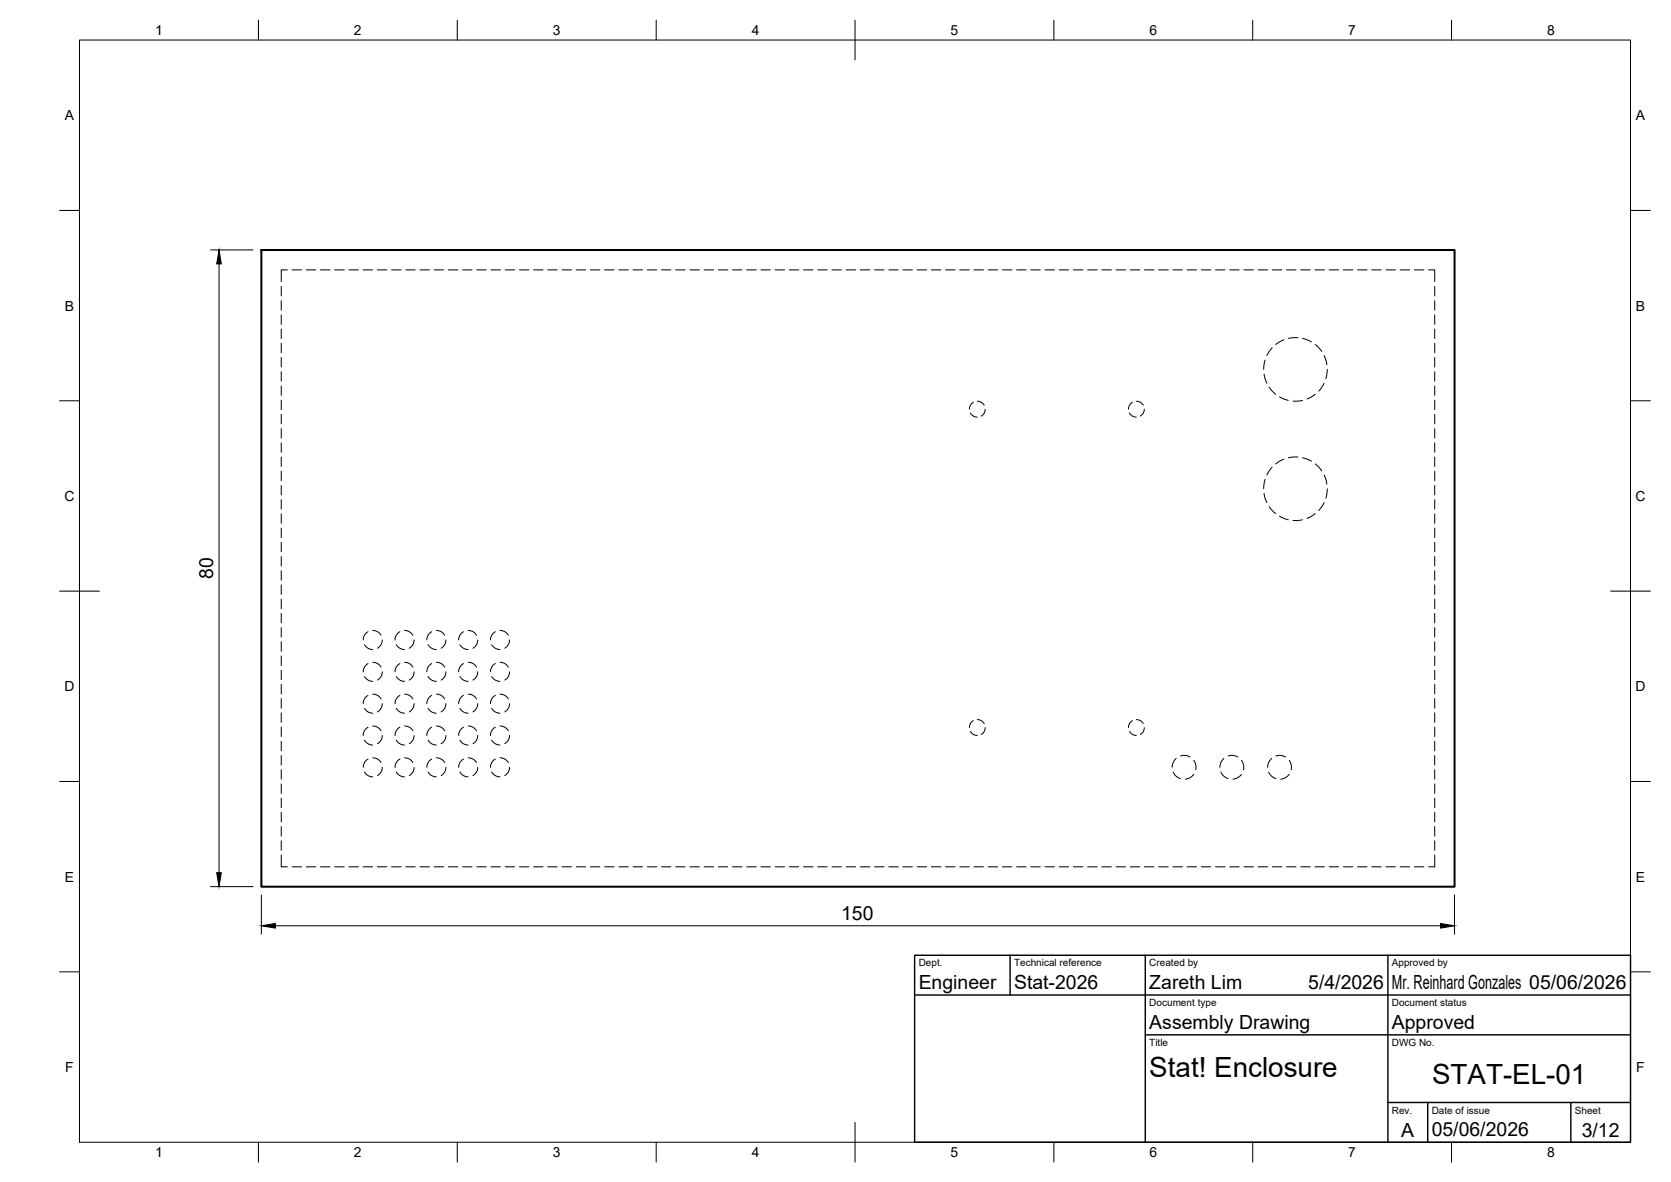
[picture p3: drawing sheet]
<svg xmlns="http://www.w3.org/2000/svg" width="420mm" height="297mm" viewBox="0 0 420 297" stroke-linecap="round" stroke-linejoin="round" font-family="sans-serif">
<!-- layer: Hidden -->
<g fill="none" stroke="#000" stroke-width=".25">
<path d="M70.7 72v2.4M70.7 75.6v2.3M70.7 79.1v2.4M72.3 67.8h-1.6v3M73.4 67.8h2.4M77 67.8h2.4M80.6 67.8h2.4M84.2 67.8h2.4M87.7 67.8h2.4M91.3 67.8h2.4M94.9 67.8h2.4M98.4 67.8h2.4"/>
<path d="M102 67.8h2.4M105.6 67.8h2.4M109.2 67.8h2.3M112.7 67.8h2.4M116.3 67.8h2.4M119.9 67.8h2.4M123.4 67.8h2.4M127 67.8h2.4M130.6 67.8h2.4M134.2 67.8h2.3M137.7 67.8h2.4M141.3 67.8h2.4"/>
<path d="M144.9 67.8h2.4M148.5 67.8h2.3M152 67.8h2.4M155.6 67.8h2.4M159.2 67.8h2.4M162.8 67.8h2.3M166.3 67.8h2.4M169.9 67.8h2.4M173.5 67.8h2.4M177 67.8h2.4M180.6 67.8h2.4M184.2 67.8h2.4"/>
<path d="M187.7 67.8h2.4M191.3 67.8h2.4M194.9 67.8h2.4M198.5 67.8h2.4M202 67.8h2.4M205.6 67.8h2.4M209.2 67.8h2.4M212.7 67.8h2.4M216.3 67.8h2.4M219.9 67.8h2.4M223.5 67.8h2.3M227 67.8h2.4"/>
<path d="M230.6 67.8h2.4M234.2 67.8h2.4M237.8 67.8h2.3M241.3 67.8h2.4M244.9 67.8h2.4M248.5 67.8h2.3M252.1 67.8h2.3M255.6 67.8h2.4M259.2 67.8h2.4M262.8 67.8h2.3M266.3 67.8h2.4M269.9 67.8h2.4"/>
<path d="M273.5 67.8h2.4M277.1 67.8h2.3M280.6 67.8h2.4M284.2 67.8h2.4M287.8 67.8h2.4M291.3 67.8h2.4M294.9 67.8h2.4M298.5 67.8h2.4M302 67.8h2.4M305.6 67.8h2.4M309.2 67.8h2.4M312.8 67.8h2.4"/>
<path d="M316.3 67.8h2.4M319.9 67.8h2.4M323.5 67.8h2.4M327.1 67.8h2.3M330.6 67.8h2.4M334.2 67.8h2.4M337.8 67.8h2.3M341.4 67.8h2.3M344.9 67.8h2.4M348.5 67.8h2.4M352.1 67.8h2.3M355.6 67.8h2.4"/>
<path d="M359.2 67.8h1.5v3M360.7 72v2.4M360.7 75.6v2.3M360.7 79.1v2.4M70.7 82.7v2.4M70.7 86.3v2.4M70.7 89.8v2.4M70.7 93.4v2.4M70.7 97v2.4M317.8 94l.7 2.3M318.1 90.5l-.4 2.3M319.1 97.3l1.6 1.8"/>
<path d="M319.9 87.4l-1.4 2M321.7 99.7l2.2 .9M322.8 85.4l-2 1.2M326.3 84.9l-2.3 .1M327.5 85l2.2 .9M330.7 99.1l-2.1 1.2M330.7 86.6l1.6 1.7M332.9 89.4l.7 2.3M332.9 96.3l-1.3 2M333.7 92.8l-.3 2.4M360.7 82.7v2.4M360.7 86.3v2.4"/>
<path d="M360.7 89.8v2.4M360.7 93.4v2.4M360.7 97v2.4M70.7 100.6v2.3M70.7 104.1v2.4M70.7 107.7v2.4M70.7 111.3v2.4M70.7 114.9v2.3M70.7 118.4v2.4M244 103.8l.9 .9 .8 .1M244.7 101.1l-.6 .7-.4 1M245.7 100.8l1 .3 .8 .7"/>
<path d="M247.7 102.8l-.2 .9-.8 .9M284 103.8l.6 .7 1.1 .3M284.7 101.1l-.6 .7-.4 1M285.7 100.8l1 .3 .8 .7M287.7 102.8l-.2 .9-.8 .9M319.9 117.4l-1.4 2M322.8 115.4l-2 1.2M326.3 114.9l-2.3 .1M327.5 100.6l-2.4 .2M327.5 115l2.2 .9M330.7 116.6l1.6 1.7M332.9 119.4l.7 2.3"/>
<path d="M360.7 100.6v2.3M360.7 104.1v2.4M360.7 107.7v2.4M360.7 111.3v2.4M360.7 114.9v2.3M360.7 118.4v2.4M70.7 122v2.4M70.7 125.6v2.3M70.7 129.1v2.4M70.7 132.7v2.4M70.7 136.3v2.4M70.7 139.9v2.3"/>
<path d="M317.8 124l.7 2.3M318.1 120.5l-.4 2.3M319.1 127.3l1.6 1.8M321.7 129.7l2.2 .9M327.5 130.6l-2.4 .2M330.7 129.1l-2.1 1.2M332.9 126.3l-1.3 2M333.7 122.8l-.3 2.4M360.7 122v2.4M360.7 125.6v2.3M360.7 129.1v2.4M360.7 132.7v2.4"/>
<path d="M360.7 136.3v2.4M360.7 139.9v2.3M70.7 143.4v2.4M70.7 147v2.4M70.7 150.6v2.4M70.7 154.1v2.4M70.7 157.7v2.4M92.5 158.8l-.8 .8-.4 1.2M93.7 158.4l1.1 .3 1 .9M100.5 158.8l-.8 .8-.4 1.2M101.7 158.4l1.1 .3 1 .9M108.5 158.8l-.8 .8-.4 1.2"/>
<path d="M109.7 158.4l1.1 .3 1 .9M116.5 158.8l-.8 .8-.4 1.2M117.7 158.4l1.1 .3 1 .9M124.5 158.8l-.8 .8-.4 1.2M125.7 158.4l1.1 .3 1 .9M360.7 143.4v2.4M360.7 147v2.4M360.7 150.6v2.4M360.7 154.1v2.4M360.7 157.7v2.4M70.7 161.3v2.4M70.7 164.9v2.3"/>
<path d="M70.7 168.4v2.4M70.7 172v2.4M70.7 175.6v2.4M70.7 179.1v2.4M91.7 162l.9 1 1.1 .2M91.7 170l.9 1 1.1 .2M91.7 178l.9 1 1.1 .2M92.5 166.8l-.8 .8-.4 1.2M92.5 174.8l-.8 .8-.4 1.2M93.7 166.4l1.1 .3 1 .9M93.7 174.4l1.1 .3 1 .9M96.1 160.8l-.3 1.3-.9 .8"/>
<path d="M96.1 168.8l-.3 1.3-.9 .8M96.1 176.8l-.3 1.3-.9 .8M99.7 162l.9 1 1.1 .2M99.7 170l.9 1 1.1 .2M99.7 178l.9 1 1.1 .2M100.5 166.8l-.8 .8-.4 1.2M100.5 174.8l-.8 .8-.4 1.2M101.7 166.4l1.1 .3 1 .9M101.7 174.4l1.1 .3 1 .9M104.1 160.8l-.3 1.3-.9 .8M104.1 168.8l-.3 1.3-.9 .8M104.1 176.8l-.3 1.3-.9 .8"/>
<path d="M107.7 162l.9 1 1.1 .2M107.7 170l.9 1 1.1 .2M107.7 178l.9 1 1.1 .2M108.5 166.8l-.8 .8-.4 1.2M108.5 174.8l-.8 .8-.4 1.2M109.7 166.4l1.1 .3 1 .9M109.7 174.4l1.1 .3 1 .9M112.1 160.8l-.3 1.3-.9 .8M112.1 168.8l-.3 1.3-.9 .8M112.1 176.8l-.3 1.3-.9 .8M115.6 162l1 1 1.1 .2M115.6 170l1 1 1.1 .2"/>
<path d="M115.6 178l1 1 1.1 .2M116.5 166.8l-.8 .8-.4 1.2M116.5 174.8l-.8 .8-.4 1.2M117.7 166.4l1.1 .3 1 .9M117.7 174.4l1.1 .3 1 .9M120.1 160.8l-.3 1.3-.9 .8M120.1 168.8l-.3 1.3-.9 .8M120.1 176.8l-.3 1.3-.9 .8M123.6 162l1.1 1 1 .2M123.6 170l1.1 1 1 .2M123.6 178l1.1 1 1 .2M124.5 166.8l-.8 .8-.4 1.2"/>
<path d="M124.5 174.8l-.8 .8-.4 1.2M125.7 166.4l1.1 .3 1 .9M125.7 174.4l1.1 .3 1 .9M128.1 160.8l-.3 1.3-.9 .8M128.1 168.8l-.3 1.3-.9 .8M128.1 176.8l-.3 1.3-.9 .8M360.7 161.3v2.4M360.7 164.9v2.3M360.7 168.4v2.4M360.7 172v2.4M360.7 175.6v2.4M360.7 179.1v2.4"/>
<path d="M70.7 182.7v2.4M70.7 186.3v2.4M70.7 189.9v2.3M70.7 193.4v2.4M70.7 197v2.4M91.7 186l.9 1 1.1 .2M91.7 194l.9 1 1.1 .2M92.5 182.8l-.8 .8-.4 1.2M92.5 190.8l-.8 .8-.4 1.2M93.7 182.4l1.1 .3 1 .9M93.7 190.4l1.1 .3 1 .9M96.1 184.8l-.3 1.3-.9 .8"/>
<path d="M96.1 192.8l-.3 1.3-.9 .8M99.7 186l.9 1 1.1 .2M99.7 194l.9 1 1.1 .2M100.5 182.8l-.8 .8-.4 1.2M100.5 190.8l-.8 .8-.4 1.2M101.7 182.4l1.1 .3 1 .9M101.7 190.4l1.1 .3 1 .9M104.1 184.8l-.3 1.3-.9 .8M104.1 192.8l-.3 1.3-.9 .8M107.7 186l.9 1 1.1 .2M107.7 194l.9 1 1.1 .2M108.5 182.8l-.8 .8-.4 1.2"/>
<path d="M108.5 190.8l-.8 .8-.4 1.2M109.7 182.4l1.1 .3 1 .9M109.7 190.4l1.1 .3 1 .9M112.1 184.8l-.3 1.3-.9 .8M112.1 192.8l-.3 1.3-.9 .8M115.6 186l1 1 1.1 .2M115.6 194l1 1 1.1 .2M116.5 182.8l-.8 .8-.4 1.2M116.5 190.8l-.8 .8-.4 1.2M117.7 182.4l1.1 .3 1 .9M117.7 190.4l1.1 .3 1 .9M120.1 184.8l-.3 1.3-.9 .8"/>
<path d="M120.1 192.8l-.3 1.3-.9 .8M123.6 186l1.1 1 1 .2M123.6 194l1.1 1 1 .2M124.5 182.8l-.8 .8-.4 1.2M124.5 190.8l-.8 .8-.4 1.2M125.7 182.4l1.1 .3 1 .9M125.7 190.4l1.1 .3 1 .9M128.1 184.8l-.3 1.3-.9 .8M128.1 192.8l-.3 1.3-.9 .8M244 183.8l.9 .8 .8 .2M244.7 181.1l-.6 .6-.4 1.1M245.7 180.8l1 .3 .8 .7"/>
<path d="M247.7 182.8l-.2 1-.8 .8M284 183.8l.6 .7 1.1 .3M284.7 181.1l-.6 .6-.4 1.1M285.7 180.8l1 .3 .8 .7M287.7 182.8l-.2 1-.8 .8M295 194l.7 1 1.1 .7M295.7 190.6l-.8 1.3-.2 .9M296.8 190l1.2-.2 1.2 .4M300.1 194.6l-.7 .7-1.4 .5M300.2 191.1l.5 1.2v1.2M307 194l.7 1 1.1 .7M307.7 190.6l-.6 .8-.4 1.4"/>
<path d="M308.8 190l1.2-.2 1.2 .4M312.1 194.6l-.7 .7-1.4 .5M312.2 191.1l.5 1.2v1.2M319 194l.7 1 1.1 .7M319.7 190.6l-.6 .8-.4 1.4M320.8 190l1.2-.2 1.2 .4M324.1 194.6l-.7 .7-1.4 .5M324.2 191.1l.5 1.2v1.2M360.7 182.7v2.4M360.7 186.3v2.4M360.7 189.9v2.3M360.7 193.4v2.4"/>
<path d="M360.7 197v2.4M70.7 214.9v2.9h1.6M70.7 200.6v2.4M70.7 204.1v2.4M70.7 207.7v2.4M70.7 211.3v2.4M73.4 217.8h2.4M77 217.8h2.4M80.6 217.8h2.4M84.2 217.8h2.4M87.7 217.8h2.4M91.3 217.8h2.4"/>
<path d="M94.9 217.8h2.4M98.4 217.8h2.4M102 217.8h2.4M105.6 217.8h2.4M109.2 217.8h2.3M112.7 217.8h2.4M116.3 217.8h2.4M119.9 217.8h2.4M123.4 217.8h2.4M127 217.8h2.4M130.6 217.8h2.4M134.2 217.8h2.3"/>
<path d="M137.7 217.8h2.4M141.3 217.8h2.4M144.9 217.8h2.4M148.5 217.8h2.3M152 217.8h2.4M155.6 217.8h2.4M159.2 217.8h2.4M162.8 217.8h2.3M166.3 217.8h2.4M169.9 217.8h2.4M173.5 217.8h2.4M177 217.8h2.4"/>
<path d="M180.6 217.8h2.4M184.2 217.8h2.4M187.7 217.8h2.4M191.3 217.8h2.4M194.9 217.8h2.4M198.5 217.8h2.4M202 217.8h2.4M205.6 217.8h2.4M209.2 217.8h2.4M212.7 217.8h2.4M216.3 217.8h2.4M219.9 217.8h2.4"/>
<path d="M223.5 217.8h2.3M227 217.8h2.4M230.6 217.8h2.4M234.2 217.8h2.4M237.8 217.8h2.3M241.3 217.8h2.4M244.9 217.8h2.4M248.5 217.8h2.3M252.1 217.8h2.3M255.6 217.8h2.4M259.2 217.8h2.4M262.8 217.8h2.3"/>
<path d="M266.3 217.8h2.4M269.9 217.8h2.4M273.5 217.8h2.4M277.1 217.8h2.3M280.6 217.8h2.4M284.2 217.8h2.4M287.8 217.8h2.4M291.3 217.8h2.4M294.9 217.8h2.4M298.5 217.8h2.4M302 217.8h2.4M305.6 217.8h2.4"/>
<path d="M309.2 217.8h2.4M312.8 217.8h2.4M316.3 217.8h2.4M319.9 217.8h2.4M323.5 217.8h2.4M327.1 217.8h2.3M330.6 217.8h2.4M334.2 217.8h2.4M337.8 217.8h2.3M341.4 217.8h2.3M344.9 217.8h2.4M348.5 217.8h2.4"/>
<path d="M352.1 217.8h2.3M355.6 217.8h2.4M360.7 214.9v2.9h-1.5M360.7 200.6v2.4M360.7 204.1v2.4M360.7 207.7v2.4M360.7 211.3v2.4"/>
</g>
<!-- layer: Visible -->
<path d="M65.7 62.8h300v160h-300z" fill="none" stroke="#000" stroke-width=".51"/>
<!-- layer: BORDER -->
<g fill="none" stroke="#000" stroke-width=".25">
<path d="M20 10.1h390v276.9h-390zM65 5.1v5M115 5.1v5M165 5.1v5M215 5.1v10M265 5.1v5M315 5.1v5M365 5.1v5M15 52.9h5M410 52.9h5M15 100.7h5M410 100.7h5"/>
<path d="M15 148.6h10M405 148.6h10M15 196.4h5M410 196.4h5M15 244.2h5M410 244.2h5M65 287v5M115 287v5M165 287v5M215 282.1v9.9M265 287v5M315 287v5"/>
<path d="M365 287v5"/>
</g>
<!-- layer: TITLEBLOCK -->
<path d="M230 240.1h180v46.9h-180zM230 250h180M254 240.1v9.9M288 240.1v46.9M349 240.1v46.9M288 260.1h122M349 277.1h61M359 277.1v9.9M395 277.1v9.9" fill="none" stroke="#000" stroke-width=".36"/>
<!-- layer: FD_Dimensions -->
<path d="M53 62.8h10.6M55.1 66.3v153M53 222.8h10.6M65.7 224.9v9.8M69.2 232.6h293M365.7 224.9v9.8" fill="none" stroke="#000" stroke-width=".25"/>
<path d="M55.1 62.8l.5 3.5h-1.1zM54.5 219.3h1.1l-.5 3.5zM65.7 232.6l3.5-.5v1.1zM362.2 232.1l3.5 .5-3.5 .6z" fill="#000" stroke="#000" stroke-width=".25"/>
<g font-size="7">
<text x="289" y="270.6">Stat! Enclosure</text>
<text x="360.1" y="272.3">STAT-EL-01</text>
</g>
<g font-size="4.9">
<text x="53.6" y="145.5" transform="rotate(-90 53.6 145.5)">80</text>
<text x="211.5" y="231.2">150</text>
<text x="231" y="248.5">Engineer</text>
<text x="255" y="248.5">Stat-2026</text>
<text x="289" y="248.5">Zareth Lim</text>
<text x="329" y="248.5">5/4/2026</text>
<text x="350" y="248.5">Mr. Reinhard Gonzales 05/06/2026</text>
<text x="289" y="258.6">Assembly Drawing</text>
<text x="350" y="258.6">Approved</text>
<text x="352.3" y="285.7">A</text>
<text x="360" y="285.5">05/06/2026</text>
<text x="397.7" y="285.7">3/12</text>
</g>
<g font-size="3.5">
<text x="39" y="8.8">1</text>
<text x="89" y="8.8">2</text>
<text x="139" y="8.8">3</text>
<text x="189" y="8.8">4</text>
<text x="239" y="8.8">5</text>
<text x="289" y="8.8">6</text>
<text x="339" y="8.8">7</text>
<text x="389" y="8.8">8</text>
<text x="16.3" y="30.2">A</text>
<text x="411.3" y="30.2">A</text>
<text x="16.3" y="78">B</text>
<text x="411.3" y="78">B</text>
<text x="16.2" y="125.9">C</text>
<text x="411.2" y="125.9">C</text>
<text x="16.2" y="173.7">D</text>
<text x="411.2" y="173.7">D</text>
<text x="16.3" y="221.6">E</text>
<text x="411.3" y="221.6">E</text>
<text x="16.4" y="269.4">F</text>
<text x="411.4" y="269.4">F</text>
<text x="39" y="290.8">1</text>
<text x="89" y="290.8">2</text>
<text x="139" y="290.8">3</text>
<text x="189" y="290.8">4</text>
<text x="239" y="290.8">5</text>
<text x="289" y="290.8">6</text>
<text x="339" y="290.8">7</text>
<text x="389" y="290.8">8</text>
</g>
<g font-size="2.5">
<text x="231" y="242.9">Dept.</text>
<text x="255" y="242.9">Technical reference</text>
<text x="289" y="242.9">Created by</text>
<text x="350" y="242.9">Approved by</text>
<text x="289" y="252.8">Document type</text>
<text x="350" y="252.8">Document status</text>
<text x="289" y="262.9">Title</text>
<text x="350" y="262.9">DWG No.</text>
<text x="350" y="279.9">Rev.</text>
<text x="360" y="279.9">Date of issue</text>
<text x="396" y="279.9">Sheet</text>
</g>
</svg>
